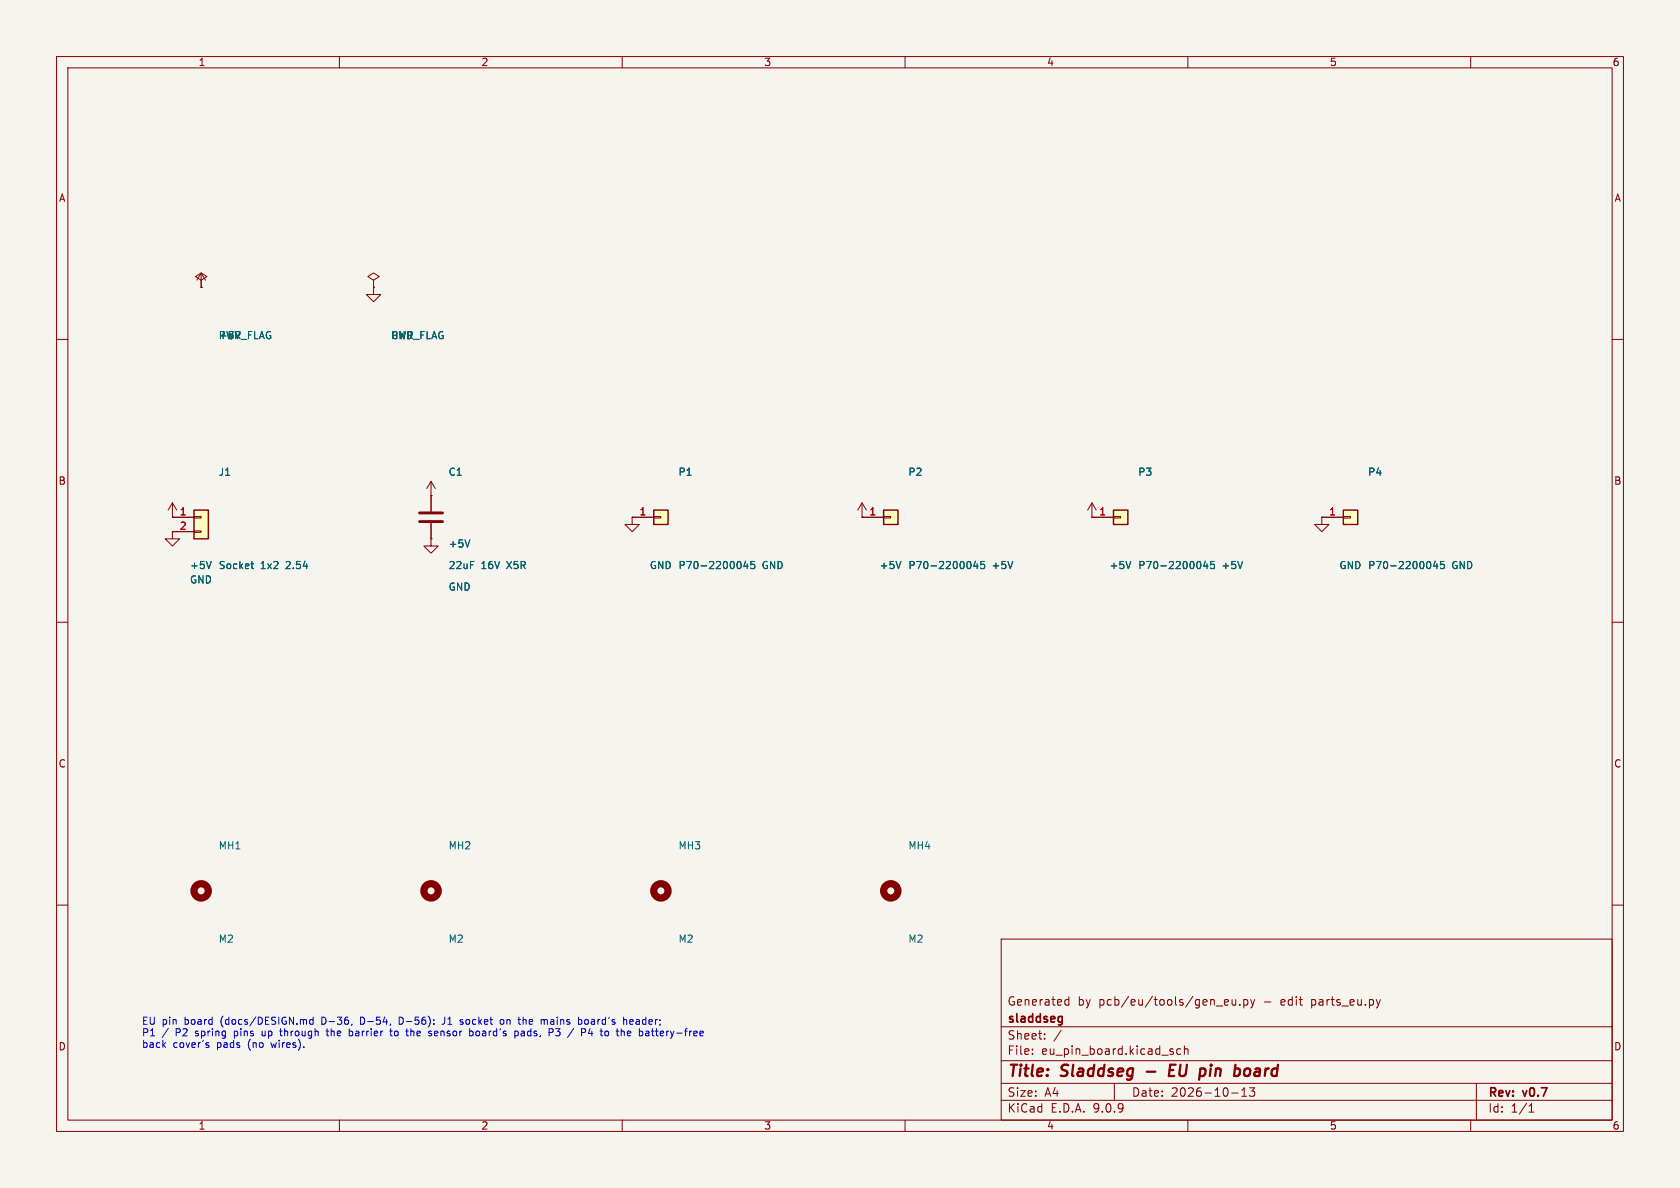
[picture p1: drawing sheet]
<svg xmlns="http://www.w3.org/2000/svg" width="297mm" height="210mm" viewBox="0 0 297 210" stroke-linecap="round" stroke-linejoin="round" font-family="sans-serif">
<path d="M0 0h297v210h-297z" fill="#f5f4ef" stroke="#f5f4ef" stroke-width=".18"/>
<g fill="none" stroke="#840000" stroke-width=".18">
<path d="M10 10h277v190h-277zM12 12h273v186h-273zM60 10v2M110 10v2M160 10v2M210 10v2M260 10v2M10 60h2M285 60h2M76.2 87.6h.1M76.2 85.1v5.3M76.2 92.5v2.8"/>
<path d="M76.2 85.1l-.8 1.3M76.2 85.1l.8 1.3M111.8 91.4v1.3h1.2l-1.2 1.3-1.3-1.3h1.3M111.8 91.4h.1M193 91.4h.1M193 88.9l-.7 1.3M193 88.9l.8 1.3M193 88.9v2.5M10 110h2M285 110h2M10 160h2M177 166h108v32h-108z"/>
<path d="M188.4 176.8h.6M188.4 177.6h.6M189 176.2v1.5M216.5 177.6h.6M216.5 176.8l.5-.1 .2 .4-.7 .1M217.8 176.7l.1 .9 .3 .1 .3-.1M218.5 176.7v1M219.2 177.6v.1M219.9 176.8l.4-.1 .3 .3v.4l-.1 .2h-.6M219.9 176.7v1.5M221.1 176.7l.4 1M221.5 177.7l-.2 .4-.2 .1"/>
<path d="M221.8 176.7l-.3 1M244 176.7l-.3 1M285 160h2M60 198v2M110 198v2M160 198v2M177 194.5h108M177 191.5h108M177 187.5h108M177 181.5h108M182.5 186.3v.1M182.5 185.5v.1"/>
<path d="M184.7 183.6v.1M184.7 182.8v.1M187.6 182.1l-1.3 2M197 191.5v3M207.2 185.9l.3 .2-.3 .3M207.2 185.4l.2 .1M208.7 185.5l-.4-.1-.3 .3v.4l.2 .2h.5M209.4 185.5l.2-.1 .4 .1v.9M209.4 184.9v1.5M210 198v2M217.7 193.2h1.2M219.5 193.8h.9"/>
<path d="M219.5 192.7l.5-.4v1.5M220.9 192.3h.9l-.5 .6 .4 .1v.7l-.2 .1h-.4l-.2-.1M260 198v2M261 191.5v6.5M270.3 196.6h.9M270.3 195.5l.4-.4v1.5"/>
</g>
<path d="M202.7 189.4h1.6M206.8 189.2h.6M207.8 188.2h-.9l-.3 2h1M220.7 188.9a.62 .62 0 0 0-.7 .4v.7a.52 .52 0 0 0 .7 .1" fill="none" stroke="#840000" stroke-width=".4"/>
<path d="M187.6 179.7l.2 .1M187.8 179.7v1.2l-.2 .2M187.8 180.6l-.2 .1" fill="none" stroke="#840000" stroke-width=".3"/>
<path d="M83.1 95.4l-.5 1.3M199.9 99.2l-.4 1.3" fill="none" stroke="#006464" stroke-width=".18"/>
<g fill="none" stroke="#840000" stroke-width="1.3">
<circle cx="35.6" cy="157.5" r="1.27"/>
<circle cx="76.2" cy="157.5" r="1.27"/>
<circle cx="116.8" cy="157.5" r="1.27"/>
</g>
<path d="M74.2 90.7h4M74.2 92.2h4" fill="none" stroke="#840000" stroke-width=".51"/>
<path d="M115.6 90.2h2.5v2.5h-2.5z" fill="#ffffc2"/>
<path d="M115.6 90.2h2.5v2.5h-2.5z" fill="none" stroke="#840000" stroke-width=".25"/>
<path d="M76.2 95.3v1.2h1.3l-1.3 1.3-1.3-1.3h1.3M76.2 95.3h.1M111.8 91.4h3.8M115.6 91.3h1.2v.3h-1.2z" fill="none" stroke="#840000" stroke-width=".18"/>
<path d="M131 99.5v.8M131.8 99.2l-.3 .9h.8M132.1 99.7v.8M133.4 99.2h-.6l-.1 .7 .2-.2 .4 .1 .1 .2v.4l-.2 .1-.5-.1" fill="none" stroke="#006464" stroke-width=".18"/>
<circle cx="157.5" cy="157.5" r="1.27" fill="none" stroke="#840000" stroke-width="1.3"/>
<path d="M196.8 90.2h2.6v2.5h-2.6z" fill="#ffffc2"/>
<path d="M196.8 90.2h2.6v2.5h-2.6z" fill="none" stroke="#840000" stroke-width=".25"/>
<path d="M30.5 91.4h.1M30.5 88.9l-.8 1.3M30.5 88.9l.7 1.3M30.5 88.9v2.5M193 91.4h3.8M196.8 91.3h1.3v.3h-1.3z" fill="none" stroke="#840000" stroke-width=".18"/>
<path d="M37.3 99.2l-.4 1.3M212.2 99.5v.8M213.1 99.2l-.3 .9h.8M213.4 99.7v.8M214.7 99.2h-.6l-.1 .7 .2-.2 .4 .1 .1 .2v.4l-.2 .1-.5-.1" fill="none" stroke="#006464" stroke-width=".18"/>
<path d="M156.2 90.2h2.5v2.5h-2.5z" fill="#ffffc2"/>
<path d="M156.2 90.2h2.5v2.5h-2.5z" fill="none" stroke="#840000" stroke-width=".25"/>
<path d="M152.4 91.4h.1M152.4 91.4h3.8M152.4 88.9l-.8 1.3M152.4 88.9l.8 1.3M152.4 88.9v2.5M156.2 91.3h1.3v.3h-1.3zM233.7 91.4v1.3h1.2l-1.2 1.3-1.3-1.3h1.3M233.7 91.4h.1" fill="none" stroke="#840000" stroke-width=".18"/>
<path d="M159.3 99.2l-.5 1.3M171.6 99.5v.8M172.4 99.2l-.3 .9h.8M172.7 99.7v.8M174 99.2h-.6v.7l.1-.2 .5 .1 .1 .2-.1 .4-.2 .1-.4-.1" fill="none" stroke="#006464" stroke-width=".18"/>
<path d="M237.5 90.2h2.5v2.5h-2.5z" fill="#ffffc2"/>
<path d="M237.5 90.2h2.5v2.5h-2.5z" fill="none" stroke="#840000" stroke-width=".25"/>
<path d="M35.6 50.8h.1M35.6 49.5l1-.6-1-.6-1.1 .6 1.1 .6v1.3M35.6 48.3l-.8 1.2M35.6 48.3l.7 1.2M35.6 48.3v2.5M66 50.8v1.3h1.3l-1.3 1.2-1.2-1.2h1.2M66 50.8h.1M66 49.5l1.1-.6-1.1-.6-1 .6 1 .6v1.3M30.5 94v1.3h1.2l-1.2 1.2-1.3-1.2h1.3M30.5 94h.1M233.7 91.4h3.8M237.5 91.3h1.3v.3h-1.3z" fill="none" stroke="#840000" stroke-width=".18"/>
<path d="M252.9 99.5v.8M253.7 99.2l-.3 .9h.8M254 99.7v.8M255.3 99.2h-.6l-.1 .7 .2-.2 .4 .1 .2 .2-.1 .4-.2 .1-.5-.1" fill="none" stroke="#006464" stroke-width=".18"/>
<path d="M34.3 90.2h2.5v5.1h-2.5z" fill="#ffffc2"/>
<path d="M34.3 90.2h2.5v5.1h-2.5z" fill="none" stroke="#840000" stroke-width=".25"/>
<g fill="none" stroke="#840000" stroke-width=".18">
<path d="M35.6 50.8h.1M66 50.8h.1M30.5 91.4h.1M30.5 94h.1M30.5 91.4h3.8M30.5 94h3.8M34.3 91.3h1.3v.3h-1.3zM34.3 93.9h1.3v.2h-1.3zM76.2 95.3h.1M76.2 87.6h.1M76.2 87.6v2.8M76.2 92.5v2.8"/>
<path d="M111.8 91.4h.1M111.8 91.4h3.8M152.4 91.4h.1M152.4 91.4h3.8M193 91.4h.1M193 91.4h3.8M233.7 91.4h.1M233.7 91.4h3.8"/>
</g>
<g fill="none" stroke="#006464" stroke-width=".18">
<path d="M37.3 99.2l-.4 1.3M44.4 99.7h.4M83.1 95.4l-.5 1.3M131 99.5v.8M131.8 99.2l-.3 .9h.8M132.1 99.7v.8M133.4 99.2h-.6l-.1 .7 .2-.2 .4 .1 .1 .2v.4l-.2 .1-.5-.1M159.3 99.2l-.5 1.3M171.6 99.5v.8M172.4 99.2l-.3 .9h.8M172.7 99.7v.8M174 99.2h-.6v.7l.1-.2 .5 .1 .1 .2-.1 .4-.2 .1-.4-.1"/>
<path d="M199.9 99.2l-.4 1.3M212.2 99.5v.8M213.1 99.2l-.3 .9h.8M213.4 99.7v.8M214.7 99.2h-.6l-.1 .7 .2-.2 .4 .1 .1 .2v.4l-.2 .1-.5-.1M252.9 99.5v.8M253.7 99.2l-.3 .9h.8M254 99.7v.8M255.3 99.2h-.6l-.1 .7 .2-.2 .4 .1 .2 .2-.1 .4-.2 .1-.5-.1M44.5 100.3l.3 .2"/>
</g>
<g fill="none" stroke="#0000c2" stroke-width=".18">
<path d="M55.3 179.8v1.3M64 179.8h-.3v1.3h.3M71.1 179.9l-.5-.1v1.3l.5-.1M78.6 179.8v.9a.41 .41 0 0 1-.5 .4M91.7 179.8v1.1M92.5 179.8v1.3M36.6 184.7l.3 .1 .1 .2-.2 .2h-.3M46.3 182.3v.6l.2 .2M49.6 181.8v1.1l.3 .2M55.3 180.3l-.3-.1-.3 .3 .2 .5h.4M57.8 181.8v1.1l.3 .2M61.9 182.3l.4 .1 .1 .5-.3 .2h-.4"/>
<path d="M62.2 181l-.1 .3M68.9 182.3h.5M69.1 181.8v1.1l.3 .2M70 182.3l-.3 .2v.4l.3 .2M72.6 181.8v1.3M77.2 182.3h-.2l-.2 .2 .1 .6h.3M77.4 182.6l-.6 .1M81.4 180.6l.4 .1 .1 .2-.2 .2-.4-.1M81.4 180.3h.4M83 181.8v1.3M83.6 182.4v.6M84.7 182.3h-.3l-.3 .2 .1 .5 .2 .1h.3"/>
<path d="M88.5 180.3l.2-.1 .3 .1 .1 .5-.1 .2-.3 .1-.2-.1zM91.1 182.3h.4l.1 .2v.5l-.5 .1M92.2 182.3h.5v.8M92.7 182.6h-.4l-.2 .2 .2 .3h.4M92.8 180.2l-.3 .1M96.3 180.3h.4l.1 .8M99 181.8l-.4 .5 .3 .2v.5l-.1 .1-.6-.1M101.4 181.8l-1.1 1.6M102.8 180.3l.1 .2-.1 .5M103.9 180.3l-.3-.1-.2 .3v.5l.2 .1 .3-.1M104.3 181.8l-.3 .9h.8M104.6 182.3v.8"/>
<path d="M110.4 180.2l.4 .2v.7M111.3 182.3l.2 .3-.6 .1M111.3 180.6l.6-.1v-.2l-.4-.1-.2 .2 .1 .6h.5M111.5 183.1h-.2M115.3 182.9l.3 .2"/>
</g>
<g font-size="2.8" fill="#840000">
<text x="178" y="190.9">Title:</text>
<text x="187.7" y="190.9">Sladdseg</text>
<text x="208.3" y="190.9">EU</text>
<text x="214.5" y="190.9">pin</text>
<text x="221.4" y="190.9">board</text>
</g>
<g font-size="2.1" fill="#840000">
<text x="178" y="178">Generated</text>
<text x="190.5" y="178">by</text>
<text x="194.3" y="178">pcb/eu/tools/gen_eu.py</text>
<text x="223.5" y="178">-</text>
<text x="226.7" y="178">edit</text>
<text x="232.2" y="178">parts_eu.py</text>
<text x="178" y="184">Sheet:</text>
<text x="178" y="181.2">sladdseg</text>
<text x="178" y="186.7">File:</text>
<text x="184.1" y="186.7">eu_pin_board.kicad_sch</text>
<text x="178" y="196.9">KiCad</text>
<text x="178" y="194.1">Size:</text>
<text x="184.7" y="194.1">A4</text>
<text x="185.7" y="196.9">E.D.A.</text>
<text x="193.3" y="196.9">9.0.9</text>
<text x="200" y="194.1">Date:</text>
<text x="207" y="194.1">2026-10-13</text>
<text x="263" y="194.3">Rev:</text>
<text x="263" y="196.9">Id:</text>
<text x="267.1" y="196.9">1/1</text>
<text x="269.4" y="194.3">v0.7</text>
</g>
<g font-size="1.8" fill="#840000">
<text x="35" y="11.9">1</text>
<text x="85" y="11.9">2</text>
<text x="135" y="11.9">3</text>
<text x="185" y="11.9">4</text>
<text x="235" y="11.9">5</text>
<text x="285" y="11.9">6</text>
<text x="10.3" y="35.9">A</text>
<text x="285.3" y="35.9">A</text>
<text x="10.3" y="85.9">B</text>
<text x="285.3" y="85.9">B</text>
<text x="10.3" y="135.9">C</text>
<text x="285.3" y="135.9">C</text>
<text x="10.3" y="185.9">D</text>
<text x="285.3" y="185.9">D</text>
<text x="35" y="199.9">1</text>
<text x="85" y="199.9">2</text>
<text x="135" y="199.9">3</text>
<text x="185" y="199.9">4</text>
<text x="235" y="199.9">5</text>
<text x="285" y="199.9">6</text>
</g>
<g font-size="1.8" fill="#006464">
<text x="38.6" y="60.2">+5V</text>
<text x="38.6" y="60.2">PWR_FLAG</text>
<text x="69" y="60.2">GND</text>
<text x="69" y="60.2">PWR_FLAG</text>
<text x="38.6" y="84.3">J1</text>
<text x="79.2" y="84.3">C1</text>
<text x="119.8" y="84.3">P1</text>
<text x="160.5" y="84.3">P2</text>
<text x="201.1" y="84.3">P3</text>
<text x="241.8" y="84.3">P4</text>
<text x="33.5" y="100.8">+5V</text>
<text x="38.6" y="100.8">Socket</text>
<text x="46" y="100.8">1x2</text>
<text x="50.6" y="100.8">2.54</text>
<text x="79.2" y="97">+5V</text>
<text x="79.2" y="100.8">22uF</text>
<text x="85" y="100.8">16V</text>
<text x="89.7" y="100.8">X5R</text>
<text x="114.8" y="100.8">GND P70-2200045</text>
<text x="134.7" y="100.8">GND</text>
<text x="155.4" y="100.8">+5V</text>
<text x="160.5" y="100.8">P70-2200045</text>
<text x="175.4" y="100.8">+5V</text>
<text x="196" y="100.8">+5V</text>
<text x="201.1" y="100.8">P70-2200045</text>
<text x="216" y="100.8">+5V</text>
<text x="236.7" y="100.8">GND P70-2200045</text>
<text x="256.7" y="100.8">GND</text>
<text x="33.5" y="103.3">GND</text>
<text x="79.2" y="104.6">GND</text>
<text x="38.6" y="150.3">MH1</text>
<text x="79.2" y="150.3">MH2</text>
<text x="119.8" y="150.3">MH3</text>
<text x="160.5" y="150.3">MH4</text>
<text x="38.6" y="166.8">M2</text>
<text x="79.2" y="166.8">M2</text>
<text x="119.8" y="166.8">M2</text>
<text x="160.5" y="166.8">M2</text>
</g>
<g font-size="1.8" fill="#a90000">
<text x="31.7" y="91.2">1</text>
<text x="31.7" y="93.7">2</text>
<text x="113" y="91.2">1</text>
<text x="153.6" y="91.2">1</text>
<text x="194.2" y="91.2">1</text>
<text x="234.9" y="91.2">1</text>
</g>
<g font-size="1.8" fill="#0000c2">
<text x="25" y="181.5">EU pin</text>
<text x="25" y="183.5">P1</text>
<text x="25" y="185.6">back</text>
<text x="28.7" y="183.5">/</text>
<text x="30.6" y="185.6">cover's</text>
<text x="31.2" y="183.5">P2</text>
<text x="32.7" y="181.5">board</text>
<text x="34.8" y="183.5">spring</text>
<text x="38.5" y="185.6">pads</text>
<text x="39.3" y="181.5">(docs/DESIGN.md</text>
<text x="41.8" y="183.5">pins</text>
<text x="44.1" y="185.6">(no</text>
<text x="46.9" y="183.5">up</text>
<text x="48.4" y="185.6">wires).</text>
<text x="50.4" y="183.5">through</text>
<text x="57.3" y="181.5">D-36,</text>
<text x="58.8" y="183.5">the</text>
<text x="63" y="183.5">barrier</text>
<text x="64.4" y="181.5">D-54,</text>
<text x="70.5" y="183.5">to</text>
<text x="71.4" y="181.5">D-56):</text>
<text x="73.5" y="183.5">the</text>
<text x="77.7" y="183.5">sensor</text>
<text x="79.3" y="181.5">J1</text>
<text x="82.6" y="181.5">socket</text>
<text x="85.1" y="183.5">board's</text>
<text x="89.9" y="181.5">on</text>
<text x="93.3" y="183.5">pads,</text>
<text x="93.4" y="181.5">the</text>
<text x="97.5" y="181.5">mains</text>
<text x="103.2" y="183.5">/</text>
<text x="104.3" y="181.5">board's</text>
<text x="105.7" y="183.5">P4</text>
<text x="109.3" y="183.5">to</text>
<text x="112.4" y="183.5">the</text>
<text x="112.5" y="181.5">header;</text>
<text x="116.5" y="183.5">battery-free</text>
</g>
</svg>
